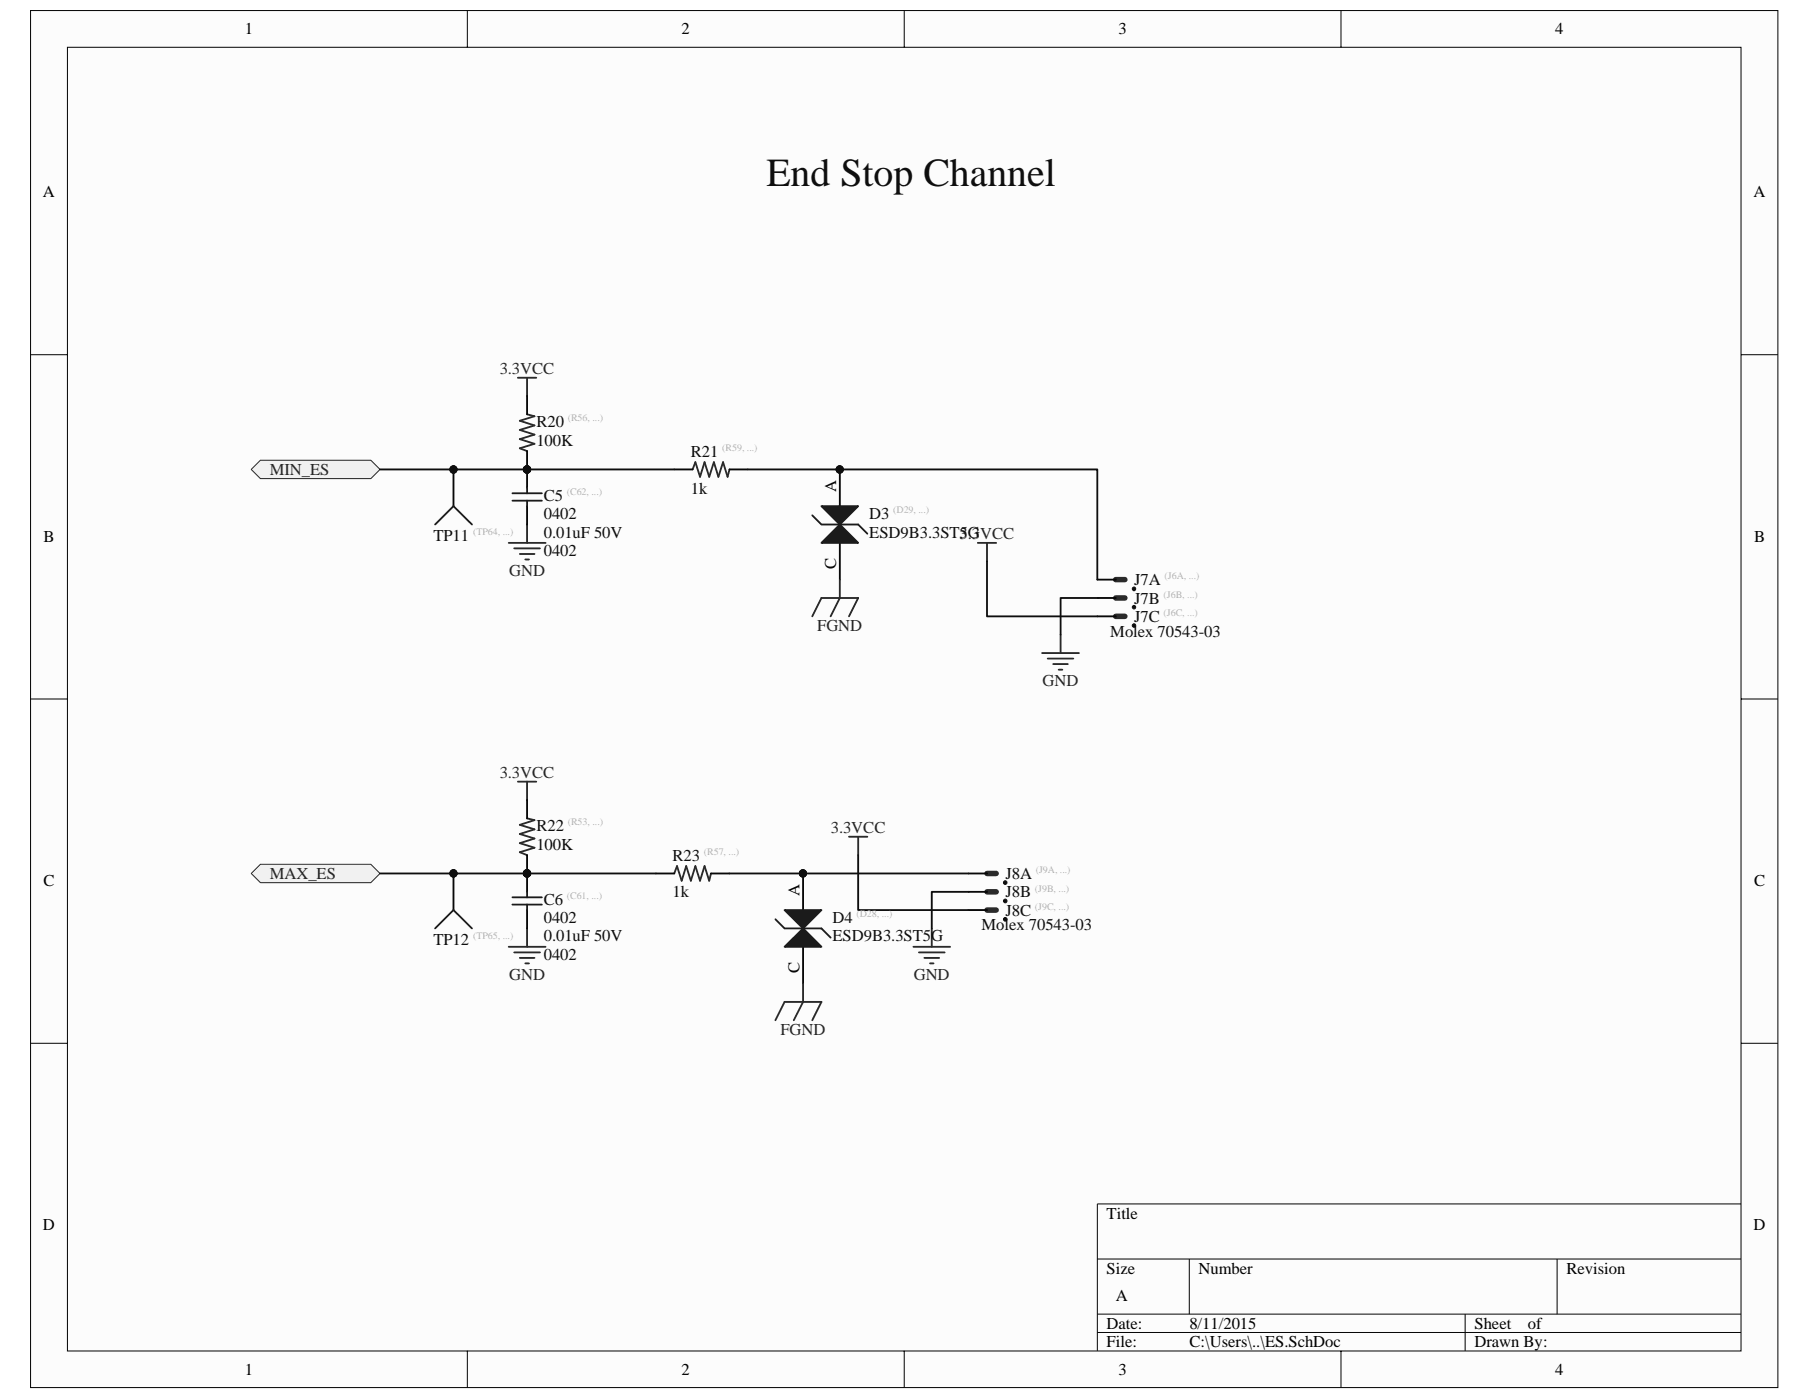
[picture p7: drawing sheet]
<svg xmlns="http://www.w3.org/2000/svg" width="279mm" height="216mm" viewBox="0 0 279 216" stroke-linecap="round" stroke-linejoin="round" font-family="sans-serif">
<path d="M4.7 1.7h269.9v212.6h-269.9z" fill="#fcfcfc"/>
<path d="M4.7 1.6h269.9v212.7h-269.9z" fill="none" stroke="#000" stroke-width=".15"/>
<path d="M10.4 7.3h258.5v201.3h-258.5z" fill="#fcfcfc"/>
<g fill="none" stroke="#000" stroke-width=".15">
<path d="M10.4 7.3h258.5v201.3h-258.5zM72.2 1.6v5.7M139.7 1.6v5.7M207.1 1.6v5.7M4.7 54.8h5.7M268.9 54.8h5.7M4.7 107.9h5.7M268.9 107.9h5.7M4.7 161.1h5.7M268.9 161.1h5.7M169.5 194.4h99.4M183.7 194.4v8.5"/>
<path d="M240.5 194.4v8.5M268.9 185.9h-99.4v22.7M72.2 208.6v5.7M139.7 208.6v5.7M169.5 202.9h99.4M169.5 205.8h99.4M207.1 208.6v5.7M226.3 202.9v5.7"/>
</g>
<path d="M172.3 89.5h1.4M152.4 134.9h1.5" fill="none" stroke="#262626" stroke-width=".85"/>
<path d="M169.5 89.5h2.8M149.6 134.9h2.8" fill="none" stroke="#000" stroke-width=".28"/>
<g fill="#0e0e0e" stroke="#0e0e0e" stroke-width=".15">
<circle cx="155.3" cy="136.3" r=".28"/>
<circle cx="175.1" cy="90.9" r=".27"/>
</g>
<path d="M163.8 98v2.9M161 100.9h5.6M161.8 101.7h4M162.7 102.6h2.2M163.5 103.4h.6M141.1 146.2h5.6M141.9 147.1h4M142.8 147.9h2.3M143.6 148.8h.6M143.9 143.4v2.8" fill="none" stroke="#262626" stroke-width=".28"/>
<g fill="#f0f0f0" stroke="#262626" stroke-width=".15">
<path d="M38.8 134.9l1.4-1.4h17.1l1.4 1.4-1.4 1.4h-17.1z" fill-rule="evenodd"/>
<path d="M38.8 72.5l1.4-1.4h17.1l1.4 1.4-1.4 1.4h-17.1z" fill-rule="evenodd"/>
</g>
<g fill="none" stroke="#262626" stroke-width=".28">
<path d="M80 58.3h2.8M81.4 58.3v2.9M81.4 64l1.1 .3-2.2 .7 2.2 .7-2.2 .7 2.2 .7-2.2 .7 2.2 .7-2.2 .7 1.1 .5M78.6 83.8h5.7M79.4 84.7h4M80.3 85.6h2.3M81.1 86.4h.6M81.4 81v2.8M151 83.8h2.9M152.4 83.8v2.9M80 120.7h2.8M81.4 120.7v2.8"/>
<path d="M81.4 126.4l1.1 .3-2.2 .7 2.2 .7-2.2 .7 2.2 .7-2.2 .7 2.2 .7-2.2 .7 1.1 .5M131.1 129.2h2.9M132.5 129.2v2.9M78.6 146.2h5.7M79.4 147.1h4M80.3 147.9h2.3M81.1 148.8h.6M81.4 143.4v2.8"/>
</g>
<g fill="none" stroke="#000" stroke-width=".28">
<path d="M70 72.5v5.7M81.4 61.2v2.8M81.4 69.7v5.6M81.4 78.2v2.8M129.7 72.5v5.7M129.7 83.8v5.7M169.5 92.4h2.8M169.5 95.2h2.8M70 134.9v5.6M81.4 123.5v2.9M81.4 132.1v5.6M149.6 137.7h2.8"/>
<path d="M81.4 140.5v2.9M149.6 140.5h2.8"/>
</g>
<g fill="#0e0e0e" stroke="#0e0e0e" stroke-width=".15">
<circle cx="70" cy="134.9" r=".56"/>
<circle cx="70" cy="72.5" r=".56"/>
<circle cx="81.4" cy="72.5" r=".56"/>
<circle cx="81.4" cy="134.9" r=".56"/>
<circle cx="155.3" cy="139.1" r=".28"/>
<circle cx="155.3" cy="142" r=".28"/>
<circle cx="175.1" cy="93.8" r=".27"/>
<circle cx="175.1" cy="96.6" r=".27"/>
<circle cx="129.7" cy="72.5" r=".55"/>
</g>
<path d="M79.1 77.3h4.6M79.1 76.2h4.6M81.4 75.3v.9M81.4 77.3v.9M67.2 81l2.8-2.8 2.9 2.8M79.1 139.7h4.6M79.1 138.6h4.6M81.4 137.7v.9M81.4 139.7v.8M72.9 143.4l-2.9-2.9-2.8 2.9" fill="none" stroke="#1c1c1c" stroke-width=".28"/>
<path d="M172.3 92.4h1.4M172.3 95.2h1.4M152.4 137.7h1.5M152.4 140.5h1.5" fill="none" stroke="#262626" stroke-width=".85"/>
<path d="M152.4 86.7v8.5h17.1M169.5 92.4h-5.7v5.6M132.5 132.1v8.4h17.1M149.6 137.7h-5.7v5.7" fill="none" stroke="#0e0e0e" stroke-width=".28"/>
<path d="M129.7 81l2.8 2.8h-5.6z" fill="#1c1c1c"/>
<path d="M129.7 81l2.8 2.8h-5.6z" fill="none" stroke="#1c1c1c" stroke-width=".28"/>
<path d="M126.9 78.2h5.6l-2.8 2.8z" fill="#1c1c1c"/>
<path d="M125.5 79.6l1.4 1.4h5.6l1.5 1.4M126.9 78.2h5.6l-2.8 2.8z" fill="none" stroke="#1c1c1c" stroke-width=".28"/>
<g fill="#0e0e0e" stroke="#0e0e0e" stroke-width=".15">
<circle cx="129.7" cy="72.5" r=".55"/>
<circle cx="124" cy="134.9" r=".56"/>
</g>
<path d="M124 134.9v5.6M124 146.2v5.7" fill="none" stroke="#000" stroke-width=".28"/>
<path d="M121.2 146.2l2.8-2.8 2.9 2.8z" fill="#1c1c1c"/>
<path d="M121.2 146.2l2.8-2.8 2.9 2.8z" fill="none" stroke="#1c1c1c" stroke-width=".28"/>
<path d="M121.2 140.5h5.7l-2.9 2.9z" fill="#1c1c1c"/>
<path d="M119.8 142l1.4 1.4h5.7l1.4 1.4M121.2 140.5h5.7l-2.9 2.9z" fill="none" stroke="#1c1c1c" stroke-width=".28"/>
<g fill="#0e0e0e" stroke="#0e0e0e" stroke-width=".15">
<circle cx="124" cy="134.9" r=".56"/>
<circle cx="70" cy="72.5" r=".56"/>
<circle cx="81.4" cy="72.5" r=".56"/>
<circle cx="129.7" cy="72.5" r=".55"/>
<circle cx="70" cy="134.9" r=".56"/>
<circle cx="81.4" cy="134.9" r=".56"/>
</g>
<path d="M112.7 72.5l-.3 1.1-.7-2.2-.7 2.2-.7-2.2-.8 2.2-.7-2.2-.7 2.2-.7-2.2-.4 1.1M125.5 95.2l1.4-2.8h5.6l-1.4 2.8M129.7 89.5v2.9l-1.4 2.8M104.1 134.9l.5-1.1 .7 2.2 .7-2.2 .7 2.2 .7-2.2 .7 2.2 .7-2.2 .7 2.2 .3-1.1M119.8 157.6l1.4-2.9h5.7l-1.4 2.9M124 151.9v2.8l-1.4 2.9" fill="none" stroke="#262626" stroke-width=".28"/>
<path d="M104.1 72.5h2.9M112.7 72.5h2.8M101.3 134.9h2.8M109.8 134.9h2.9" fill="none" stroke="#000" stroke-width=".28"/>
<path d="M58.7 72.5h45.4M115.5 72.5h54v17M58.7 134.9h42.6M112.7 134.9h36.9" fill="none" stroke="#0e0e0e" stroke-width=".28"/>
<text font-size="6.1" fill="#0e0e0e" x="118.4" y="28.7">End Stop Channel</text>
<g font-size="2.6">
<text x="37.8" y="5.3">1</text>
<text x="105.3" y="5.3">2</text>
<text x="172.8" y="5.3">3</text>
<text x="240.2" y="5.3">4</text>
<text x="6.6" y="30.5">A</text>
<text x="270.8" y="30.5">A</text>
<text x="129.2" y="75.9" transform="rotate(-90 129.2 75.9)">A</text>
<text x="6.7" y="83.7">B</text>
<text x="270.9" y="83.7">B</text>
<text x="129.2" y="87.8" transform="rotate(-90 129.2 87.8)">C</text>
<text x="6.7" y="136.8">C</text>
<text x="270.9" y="136.8">C</text>
<text x="123.5" y="138.3" transform="rotate(-90 123.5 138.3)">A</text>
<text x="123.5" y="150.2" transform="rotate(-90 123.5 150.2)">C</text>
<text x="6.6" y="190">D</text>
<text x="170.9" y="188.2">Title</text>
<text x="270.8" y="190">D</text>
<text x="170.9" y="196.7">Size</text>
<text x="185.1" y="196.7">Number</text>
<text x="241.9" y="196.7">Revision</text>
<text x="172.3" y="201">A</text>
<text x="170.9" y="205.2">Date:</text>
<text x="170.9" y="208.1">File:</text>
<text x="183.7" y="208.1">C:\Users\..\ES.SchDoc</text>
<text x="183.7" y="205.2">8/11/2015</text>
<text x="227.7" y="208.1">Drawn By:</text>
<text x="227.7" y="205.2">Sheet</text>
<text x="236" y="205.2">of</text>
<text x="37.8" y="212.3">1</text>
<text x="105.3" y="212.3">2</text>
<text x="172.8" y="212.3">3</text>
<text x="240.2" y="212.3">4</text>
</g>
<g font-size="2.6" fill="#262626">
<text x="77.2" y="57.8">3.3VCC</text>
<text x="41.7" y="73.4">MIN_ES</text>
<text x="148.2" y="83.3">3.3VCC</text>
<text x="78.7" y="89">GND</text>
<text x="126.2" y="97.5">FGND</text>
<text x="161" y="106">GND</text>
<text x="77.2" y="120.2">3.3VCC</text>
<text x="128.3" y="128.7">3.3VCC</text>
<text x="41.7" y="135.8">MAX_ES</text>
<text x="78.7" y="151.4">GND</text>
<text x="141.1" y="151.4">GND</text>
<text x="120.5" y="159.9">FGND</text>
</g>
<g font-size="2.6" fill="#0e0e0e">
<text x="82.8" y="66">R20</text>
<text x="82.8" y="68.8">100K</text>
<text x="106.7" y="70.5">R21</text>
<text x="84" y="77.3">C5</text>
<text x="106.7" y="76.2">1k</text>
<text x="66.9" y="83.6">TP11</text>
<text x="84" y="83">0.01uF 50V</text>
<text x="84" y="80.2">0402</text>
<text x="134.3" y="80.2">D3</text>
<text x="134.3" y="83">ESD9B3.3ST5G</text>
<text x="84" y="85.9">0402</text>
<text x="175.2" y="90.4">J7A</text>
<text x="175.2" y="93.2">J7B</text>
<text x="171.5" y="98.3">Molex 70543-03</text>
<text x="175.2" y="96.1">J7C</text>
<text x="82.8" y="131.2">100K</text>
<text x="82.8" y="128.4">R22</text>
<text x="103.9" y="132.9">R23</text>
<text x="155.3" y="135.8">J8A</text>
<text x="84" y="139.7">C6</text>
<text x="84" y="142.6">0402</text>
<text x="103.9" y="138.6">1k</text>
<text x="128.6" y="142.6">D4</text>
<text x="151.6" y="143.7">Molex 70543-03</text>
<text x="155.3" y="138.6">J8B</text>
<text x="155.3" y="141.4">J8C</text>
<text x="66.9" y="146">TP12</text>
<text x="84" y="145.4">0.01uF 50V</text>
<text x="84" y="148.2">0402</text>
<text x="128.6" y="145.4">ESD9B3.3ST5G</text>
</g>
<g font-size="1.5" fill="#b4b4b4">
<text x="87.7" y="65.1">(R56, ...)</text>
<text x="111.5" y="69.6">(R59, ...)</text>
<text x="87.5" y="76.4">(C62, ...)</text>
<text x="73.1" y="82.7">(TP64, ...)</text>
<text x="138" y="79.3">(D29, ...)</text>
<text x="179.9" y="89.5">(J6A, ...)</text>
<text x="179.7" y="92.3">(J6B, ...)</text>
<text x="179.7" y="95.1">(J6C, ...)</text>
<text x="87.7" y="127.5">(R53, ...)</text>
<text x="108.7" y="132">(R57, ...)</text>
<text x="159.9" y="137.7">(J9B, ...)</text>
<text x="160" y="134.9">(J9A, ...)</text>
<text x="87.5" y="138.8">(C61, ...)</text>
<text x="132.3" y="141.6">(D28, ...)</text>
<text x="159.9" y="140.5">(J9C, ...)</text>
<text x="73.1" y="145.1">(TP65, ...)</text>
</g>
</svg>
